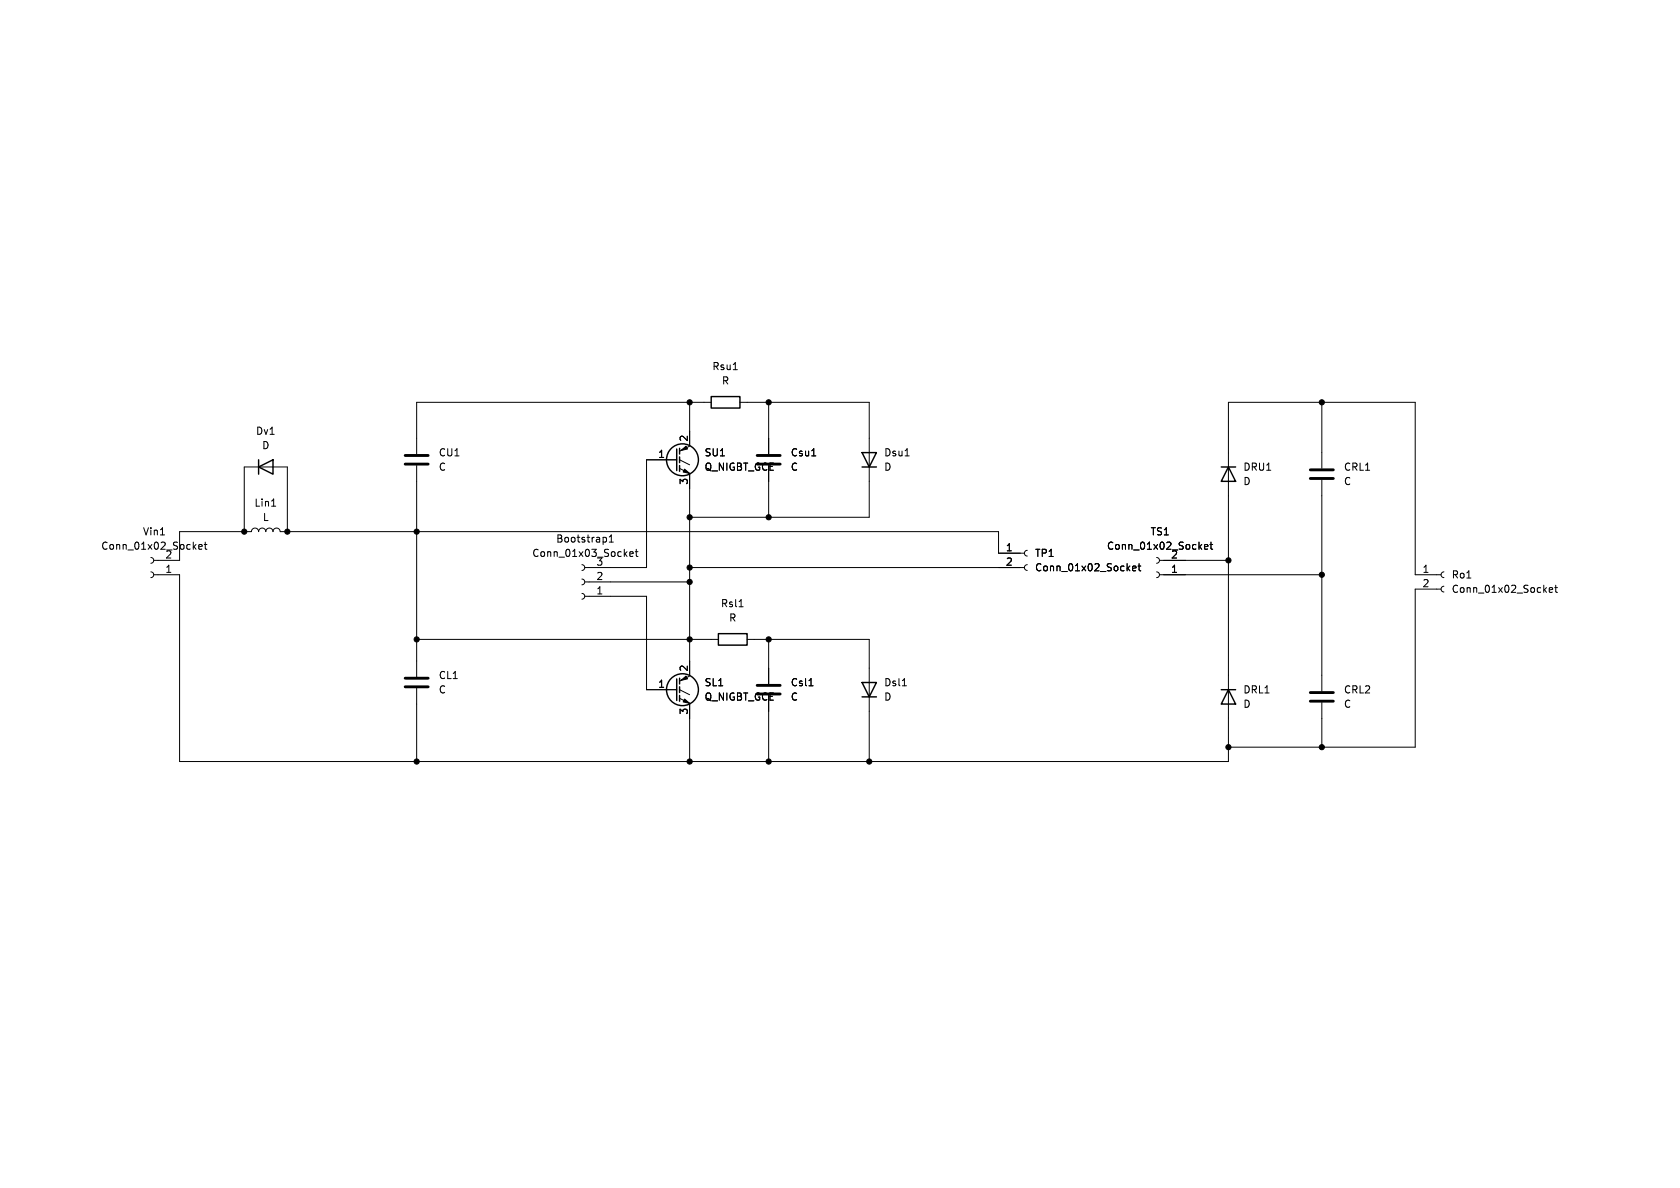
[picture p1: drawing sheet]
<svg xmlns="http://www.w3.org/2000/svg" width="297mm" height="210mm" viewBox="0 0 297 210" stroke-linecap="round" stroke-linejoin="round" font-family="sans-serif">
<g fill="none" stroke="#000" stroke-width=".18">
<path d="M121.9 78.9l-1.8 .9M121.9 71.1v7.6M125.7 71.1h-52v9.2M129.6 65.3h.8M130.8 71.1h22.9v20.3h-31.8M135.9 71.1v9.2M233.7 71.1v11.7M26.7 98.6l.3 .1 .2 .4-.2 .3-.3 .2M28.4 94.6h.7M35.1 96.7l.6-.1v-.3h-.4l-.2 .1 .1 .6h.5M36.1 96.3h.5M36.3 95.8v1.1l.3 .2"/>
<path d="M43.2 94v-11.4h7.6v11.4M48 89.5h.7M73.7 82.3v37.3M102.9 99.8l.3 .2 .2 .3-.2 .4-.3 .1M107 95l.2 .2v.4l-.2 .2M107.7 95.8h.7M107.7 94.9l.4-.3v1.2M111.3 97.9l.6-.1v-.2l-.4-.1-.2 .2 .1 .6h.5M112.3 97.5h.5M112.5 97.1v1.1l.3 .2M119.6 81.3h-5.3v19h-10.9M120.1 82.8l1.8 .9"/>
<path d="M120.1 81.3l1.8 .9M121.9 83.8v35.6M135.9 82.3v9.1M143.5 80.6h.7M160 80.6h.7M181.1 97.8h-4.6v-3.8h-127a.64 .64 0 0 0-.6-.7 .64 .64 0 0 0-.6 .7 .64 .64 0 0 0-.7-.7 .64 .64 0 0 0-.6 .7 .64 .64 0 0 0-.6-.7 .64 .64 0 0 0-.7 .7 .64 .64 0 0 0-.6-.7 .64 .64 0 0 0-.7 .7h-12.7v5.1h-4.5M181.6 99.8l-.3 .2-.2 .3 .2 .4 .3 .1M181.6 97.3l-.3 .1-.2 .4 .2 .3 .3 .2M201.4 99.6v1.1l.3 .2M204.5 98.6l.3 .1 .2 .4-.2 .3-.3 .2M205 99.1h12.2M212.9 96.7l.6-.1v-.3h-.4l-.2 .1 .1 .6h.5"/>
<path d="M213.9 96.3h.5M214.1 95.8v1.1l.3 .2M233.7 84.8v37.4M26.7 101.1l.3 .1 .2 .4-.2 .4-.3 .1M27.2 101.6h4.5v33h185.5v-63.5h33v30.5h4.6M73.7 113h53.3M102.9 102.4l.3 .1 .2 .4-.2 .3-.3 .2M102.9 104.9l.3 .2 .2 .3-.2 .4-.3 .1M103.4 102.9h18.5M103.4 105.4h10.9v16.5h5.3M121.9 100.3h59.2M121.9 119.5l-1.8 .9"/>
<path d="M130.7 107.3h.7M132.1 113h21.6v21.6M135.9 113v7.9M200.2 100.5l.6-.1v-.3h-.4l-.2 .1 .1 .6h.5M201.2 100.1h.5M204.5 101.1l.3 .1 .2 .4-.2 .4-.3 .1M205 101.6h28.7M254.8 104.1h-4.6v28h-33M255.3 103.6l-.4 .2-.1 .3 .1 .4 .4 .1M255.3 101.1l-.4 .1-.1 .4 .1 .4 .4 .1M273.9 104.3l.6-.1-.1-.3h-.3l-.2 .2v.6h.5M274.9 103.9h.4"/>
<path d="M275 103.4v1.1l.3 .2M73.7 121.7v12.9M120.1 123.4l1.8 .9M120.1 121.9l1.8 .9M121.9 124.5v10.1M135.9 122.9v11.7M143 121.2h.7M159.5 121.2h.8M233.7 124.2v7.9"/>
</g>
<path d="M71.6 82h4.1M71.6 80.5h4.1M133.9 82h4M133.9 80.5h4M231.6 84.6h4.1M231.6 83.1h4.1M71.6 119.9h4.1M71.6 121.4h4.1M133.9 122.7h4M133.9 121.2h4M231.6 124h4.1M231.6 122.4h4.1" fill="none" stroke="#000" stroke-width=".51"/>
<g fill="none" stroke="#000" stroke-width=".25">
<path d="M119.6 79.4v3.8M120.1 79.2v1.1M125.7 70.1h5.1v2h-5.1zM45.7 82.6l2.6-1.3v2.5zM45.7 81.3v2.5M120.1 80.8v1M120.1 82.3v1M152.4 80h2.5l-1.2 2.6zM152.4 82.6h2.5M215.9 82.6h2.5M217.2 82.6l1.2 2.5h-2.5zM120.1 119.9v1"/>
<path d="M127 112h5.1v2h-5.1zM119.6 120v3.8M120.1 121.4v1M120.1 122.9v1.1M152.4 120.7h2.5l-1.2 2.5zM152.4 123.2h2.5M215.9 121.9h2.5M217.2 121.9l1.2 2.6h-2.5z"/>
<circle cx="120.6" cy="81.3" r="2.82"/>
<circle cx="120.6" cy="121.9" r="2.82"/>
</g>
<g fill="#000" stroke="#000" stroke-width=".18">
<path d="M120.4 79.6l.9-.7 .2 .5zM121 82.9l.9 .8-1.1-.3zM121 123.6l.9 .7-1.1-.2zM120.4 120.3l.9-.8 .2 .5z"/>
<circle cx="121.9" cy="71.1" r=".46"/>
<circle cx="135.9" cy="71.1" r=".46"/>
<circle cx="233.7" cy="71.1" r=".46"/>
<circle cx="43.2" cy="94" r=".46"/>
<circle cx="50.8" cy="94" r=".46"/>
<circle cx="73.7" cy="94" r=".46"/>
<circle cx="121.9" cy="91.4" r=".46"/>
<circle cx="135.9" cy="91.4" r=".46"/>
<circle cx="217.2" cy="99.1" r=".46"/>
<circle cx="73.7" cy="113" r=".46"/>
<circle cx="121.9" cy="113" r=".46"/>
<circle cx="121.9" cy="102.9" r=".46"/>
<circle cx="121.9" cy="100.3" r=".46"/>
<circle cx="135.9" cy="113" r=".46"/>
<circle cx="233.7" cy="101.6" r=".46"/>
<circle cx="73.7" cy="134.6" r=".46"/>
<circle cx="121.9" cy="134.6" r=".46"/>
<circle cx="135.9" cy="134.6" r=".46"/>
<circle cx="153.7" cy="134.6" r=".46"/>
<circle cx="217.2" cy="132.1" r=".46"/>
<circle cx="233.7" cy="132.1" r=".46"/>
</g>
<g font-size="1.8">
<text x="125.8" y="65.6">Rsu1</text>
<text x="127.5" y="68.2">R</text>
<text x="45.2" y="77.1">Dv1</text>
<text x="46.3" y="79.6">D</text>
<text x="77.5" y="80.9">CU1</text>
<text x="77.5" y="83.4">C</text>
<text x="116.3" y="81">1</text>
<text x="121.7" y="78.2" transform="rotate(-90 121.7 78.2)">2</text>
<text x="124.5" y="80.9">SU1</text>
<text x="124.5" y="83.4">Q_NIGBT_GCE</text>
<text x="139.7" y="80.9">Csu1</text>
<text x="139.7" y="83.4">C</text>
<text x="156.2" y="80.9">Dsu1</text>
<text x="156.2" y="83.4">D</text>
<text x="219.7" y="83.4">DRU1</text>
<text x="237.5" y="83.4">CRL1</text>
<text x="44.9" y="89.8">Lin1</text>
<text x="121.7" y="85.8" transform="rotate(-90 121.7 85.8)">3</text>
<text x="219.7" y="86">D</text>
<text x="237.5" y="86">C</text>
<text x="25.2" y="94.8">Vin1</text>
<text x="46.4" y="92.3">L</text>
<text x="203.3" y="94.8">TS1</text>
<text x="17.8" y="97.4">Conn_01x02_Socket</text>
<text x="29.1" y="101.3">1</text>
<text x="29.1" y="98.8">2</text>
<text x="94" y="98.7">Conn_01x03_Socket</text>
<text x="98.2" y="96.1">Bootstrap1</text>
<text x="105.3" y="100.1">3</text>
<text x="177.7" y="97.5">1</text>
<text x="177.7" y="100.1">2</text>
<text x="182.9" y="98.7">TP1</text>
<text x="182.9" y="101.2">Conn_01x02_Socket</text>
<text x="195.6" y="97.4">Conn_01x02_Socket</text>
<text x="206.9" y="101.3">1</text>
<text x="206.9" y="98.8">2</text>
<text x="251.4" y="101.3">1</text>
<text x="105.3" y="105.2">1</text>
<text x="105.3" y="102.6">2</text>
<text x="127.4" y="107.5">Rsl1</text>
<text x="251.4" y="103.9">2</text>
<text x="256.6" y="102.5">Ro1</text>
<text x="256.6" y="105">Conn_01x02_Socket</text>
<text x="128.8" y="110.1">R</text>
<text x="121.7" y="118.8" transform="rotate(-90 121.7 118.8)">2</text>
<text x="77.5" y="120.2">CL1</text>
<text x="77.5" y="122.8">C</text>
<text x="116.3" y="121.7">1</text>
<text x="124.5" y="121.5">SL1</text>
<text x="124.5" y="124.1">Q_NIGBT_GCE</text>
<text x="139.7" y="121.5">Csl1</text>
<text x="139.7" y="124.1">C</text>
<text x="156.2" y="121.5">Dsl1</text>
<text x="156.2" y="124.1">D</text>
<text x="219.7" y="122.8">DRL1</text>
<text x="219.7" y="125.3">D</text>
<text x="237.5" y="122.8">CRL2</text>
<text x="237.5" y="125.3">C</text>
<text x="121.7" y="126.4" transform="rotate(-90 121.7 126.4)">3</text>
</g>
</svg>
